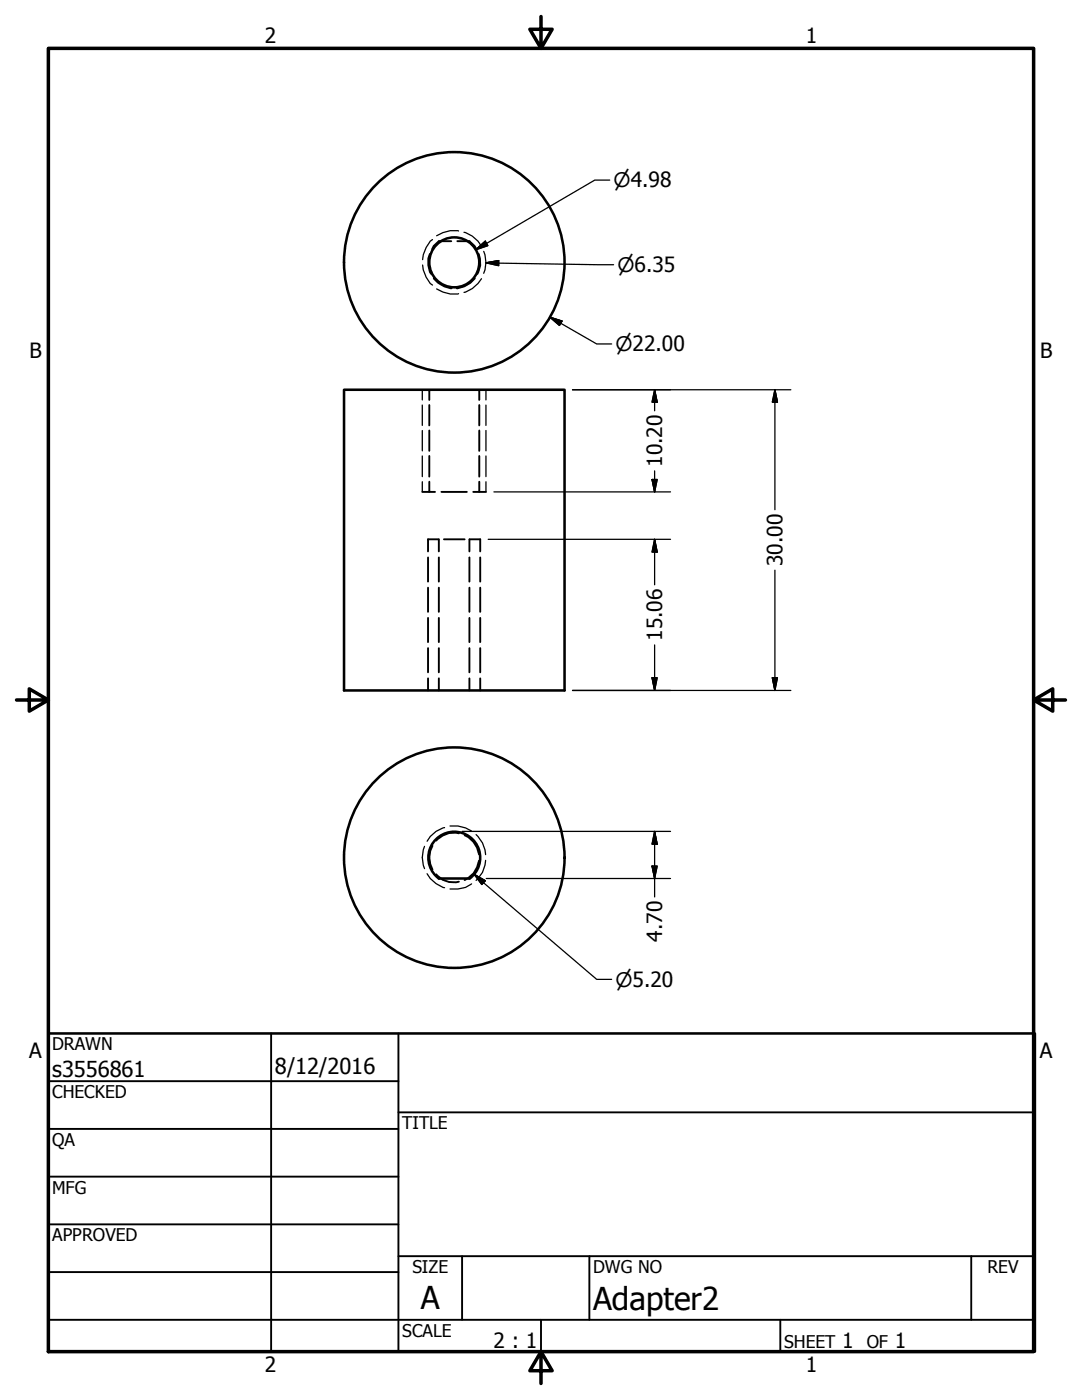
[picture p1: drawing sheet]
<svg xmlns="http://www.w3.org/2000/svg" width="216mm" height="279mm" viewBox="0 0 216 279" stroke-linecap="round" stroke-linejoin="round" font-family="sans-serif">
<!-- layer: Hidden (ANSI) -->
<g fill="none" stroke="#000" stroke-width=".38">
<path d="M85.8 50.7a4.5 4.5 0 0 0 .2 4M86.6 55.6a5.3 5.3 0 0 0 3.5 1.9M90 48.1h-2.4l-1 1-.4 .6M91.2 48.1h2.5l1 1 .4 .6M94.7 55.6a5.2 5.2 0 0 1-3.6 1.9M95.5 50.7a4.5 4.5 0 0 1-.3 4M85.7 77.8v2M95.6 77.8v2M84.3 98.2h2.5M85.7 80.8v4.1M85.7 85.9v4.1M85.7 91v4.1"/>
<path d="M85.7 96.1v2.1M88.1 98.2h5.1M94.4 98.2h2.6M95.6 80.8v4.1M95.6 85.9v4.1M95.6 91v4.1M95.6 96.1v2.1M85.4 111.3v4.8M85.4 117.3v4.8M87.5 107.6h-2.1v2.4M87.6 107.6v2.4M87.6 111.3v4.8"/>
<path d="M87.6 117.3v4.8M88.6 107.6h4.1M93.7 107.6v2.4M93.7 111.3v4.8M93.7 117.3v4.8M93.7 107.6h2.1v2.4M95.8 111.3v4.8M95.8 117.3v4.8M85.4 123.3v4.8M85.4 129.3v4.9M85.4 135.4v2.4M87.6 123.3v4.8"/>
<path d="M87.6 129.3v4.9M87.6 135.4v2.4M93.7 123.3v4.8M93.7 129.3v4.9M93.7 135.4v2.4M95.8 123.3v4.8M95.8 129.3v4.9M95.8 135.4v2.4M86.3 168.8a4.8 4.8 0 0 0 0 4.7M87.1 174.5a4.3 4.3 0 0 0 4.5 1.5M91.6 166.3a4.4 4.4 0 0 0-4.5 1.5M92.7 166.7a4.8 4.8 0 0 1 2.9 3.8"/>
<path d="M95.6 171.8a5.1 5.1 0 0 1-2.9 3.8"/>
</g>
<!-- layer: Visible (ANSI) -->
<g fill="none" stroke="#000" stroke-width=".51">
<path d="M68.6 77.8h44v60h-44zM87.6 175.3h6.1a5.2 5.2 0 0 0 .8-7.6 5.2 5.2 0 0 0-7.7 0 5.2 5.2 0 0 0 .8 7.6"/>
<circle cx="90.6" cy="52.4" r="5"/>
<circle cx="90.6" cy="52.4" r="22"/>
<circle cx="90.6" cy="171.2" r="22"/>
</g>
<!-- layer: Hidden Narrow (ANSI) -->
<g fill="none" stroke="#000" stroke-width=".25">
<path d="M84.3 52.9a5.8 5.8 0 0 0 2 4M86.3 47.8a5.8 5.8 0 0 0-2 4M87.1 57.7a5.8 5.8 0 0 0 4.4 .9M91.5 46.1a5.8 5.8 0 0 0-4.4 1M92.6 46.4a5.7 5.7 0 0 1 3.5 2.7M96.1 55.6a5.9 5.9 0 0 1-3.5 2.8M96.5 50.2a5.6 5.6 0 0 1 0 4.3M84.3 77.8v2M97 77.8v2M84.3 80.8v4.1M84.3 85.9v4.1M84.3 91v4.1"/>
<path d="M84.3 96.1v2.1M97 80.8v4.1M97 85.9v4.1M97 91v4.1M97 96.1v2.1M84.7 168.9a5.8 5.8 0 0 0 0 4.5M85.2 174.4a5.9 5.9 0 0 0 3.5 2.8M88.7 165.2a5.5 5.5 0 0 0-3.5 2.7M89.8 164.8a6.4 6.4 0 0 1 4.3 1.1M94.1 176.4a6.4 6.4 0 0 1-4.3 1M95 166.6a5.8 5.8 0 0 1 1.9 4M96.9 171.7a5.5 5.5 0 0 1-1.9 4"/>
</g>
<!-- layer: Border (ANSI) -->
<path d="M9.7 9.7h196.5v260h-196.5zM107.9 3.3v6.4l-2.2-3.9h4.5l-2.3 3.9M3.3 139.7h6.4l-3.9-2.2v4.4l3.9-2.2M206.2 139.7l3.9 2.2v-4.4l-3.9 2.2h6.4M107.9 269.7l2.3 3.9h-4.5l2.2-3.9v6.4" fill="none" stroke="#000" stroke-width=".7"/>
<!-- layer: Title (ANSI) -->
<g fill="none" stroke="#000" stroke-width=".38">
<path d="M9.7 215.8h69.8M54.1 206.2v63.5M79.5 206.2v63.5M9.7 225.3h69.8M9.7 234.8h69.8M79.5 222h127M9.7 244.3h69.8M9.7 253.9h69.8M79.5 250.7h127M92.2 250.7v12.7M117.6 250.7v12.7M193.8 250.7v12.7"/>
<path d="M9.7 263.4h196.8M107.9 263.4v6.3M155.7 263.4v6.3"/>
</g>
<path d="M9.7 206.2h196.8v63.5h-196.8z" fill="none" stroke="#000" stroke-width=".51"/>
<!-- layer: Dimension (ANSI) -->
<g fill="none" stroke="#000" stroke-width=".25">
<path d="M121.7 35.9h-3l-23.8 13.9M94.9 49.8l1.9-1.7 .5 .9zM97 52.5l2.5-.5v1zM97 52.5l25.4 .3M109.7 63.3l2.4 .8-.5 .9zM109.7 63.3l9.4 5.3h2.9M114.2 77.8h43.6M130.6 77.8l.5 2.5h-1zM130.6 77.8v4.2M154.6 77.8l.5 2.5h-1zM154.6 77.8v23.9M98.6 98.2h35.2"/>
<path d="M130.1 95.7h1l-.5 2.5zM130.6 94v4.2M97.4 107.6h36.4M130.6 107.6l.5 2.6h-1zM130.6 107.6v9.1M154.6 113.8v24M114.2 137.8h43.6M130.1 135.3h1l-.5 2.5zM130.6 128.7v9.1M154.1 135.3h1l-.5 2.5zM92.2 165.9h41.6M94.6 174.5l2.2 1.3-.7 .7z"/>
<path d="M94.6 174.5l24.5 21h2.9M97 175.3h36.8M130.1 172.8h1l-.5 2.5zM130.6 165.9l.5 2.6h-1zM130.6 165.9v13.1"/>
</g>
<g fill="#000" stroke="#000" stroke-width=".25">
<path d="M94.9 49.8l1.9-1.7zM94.9 49.8l1.9-1.7 .5 .9zM97 52.5l2.5-.5zM97 52.5l2.5-.5v1zM109.7 63.3l2.4 .8zM109.7 63.3l2.4 .8-.5 .9zM130.1 95.7l.5 2.5zM130.1 95.7h1l-.5 2.5zM130.6 77.8l.5 2.5zM130.6 77.8l.5 2.5h-1zM154.6 77.8l.5 2.5zM154.6 77.8l.5 2.5h-1z"/>
<path d="M130.6 107.6l.5 2.6zM130.6 107.6l.5 2.6h-1zM130.1 135.3l.5 2.5zM130.1 135.3h1l-.5 2.5zM154.1 135.3l.5 2.5zM154.1 135.3h1l-.5 2.5zM94.6 174.5l2.2 1.3zM94.6 174.5l2.2 1.3-.7 .7zM130.1 172.8l.5 2.5zM130.1 172.8h1l-.5 2.5zM130.6 165.9l.5 2.6zM130.6 165.9l.5 2.6h-1z"/>
</g>
<g font-size="6.3">
<text x="83.9" y="261.2">A</text>
<text x="118.4" y="261.4">Adapter2</text>
</g>
<g font-size="4.4">
<text x="10.4" y="214.9">s3556861</text>
<text x="54.9" y="214.3">8/12/2016</text>
</g>
<g font-size="4.2">
<text x="52.8" y="8.6">2</text>
<text x="160.8" y="8.6">1</text>
<text x="5.9" y="71.4">B</text>
<text x="207.6" y="71.4">B</text>
<text x="132.1" y="93.2" transform="rotate(-90 132.1 93.2)">10.20</text>
<text x="156.1" y="113" transform="rotate(-90 156.1 113)">30.00</text>
<text x="132.1" y="127.9" transform="rotate(-90 132.1 127.9)">15.06</text>
<text x="132.1" y="187.9" transform="rotate(-90 132.1 187.9)">4.70</text>
<text x="5.8" y="211.1">A</text>
<text x="207.5" y="211.1">A</text>
<text x="98.5" y="269">2 : 1</text>
<text x="168" y="268.9">1</text>
<text x="178.6" y="268.9">1</text>
<text x="52.8" y="273.8">2</text>
<text x="160.8" y="273.8">1</text>
</g>
<g font-size="4">
<text x="122.4" y="37.4">⌀4.98</text>
<text x="123.2" y="54.3">⌀6.35</text>
<text x="122.8" y="70.1">⌀22.00</text>
<text x="122.8" y="196.9">⌀5.20</text>
</g>
<g font-size="3.5">
<text x="10.4" y="209.5">DRAWN</text>
<text x="10.4" y="219.1">CHECKED</text>
<text x="80.3" y="225.3">TITLE</text>
<text x="10.4" y="228.7">QA</text>
<text x="10.4" y="238.2">MFG</text>
<text x="10.4" y="247.7">APPROVED</text>
<text x="82.3" y="254.1">SIZE</text>
<text x="118.4" y="254.1">DWG NO</text>
<text x="197" y="254">REV</text>
<text x="80.3" y="266.8">SCALE</text>
<text x="156.5" y="268.9">SHEET</text>
<text x="173" y="268.9">OF</text>
</g>
</svg>
